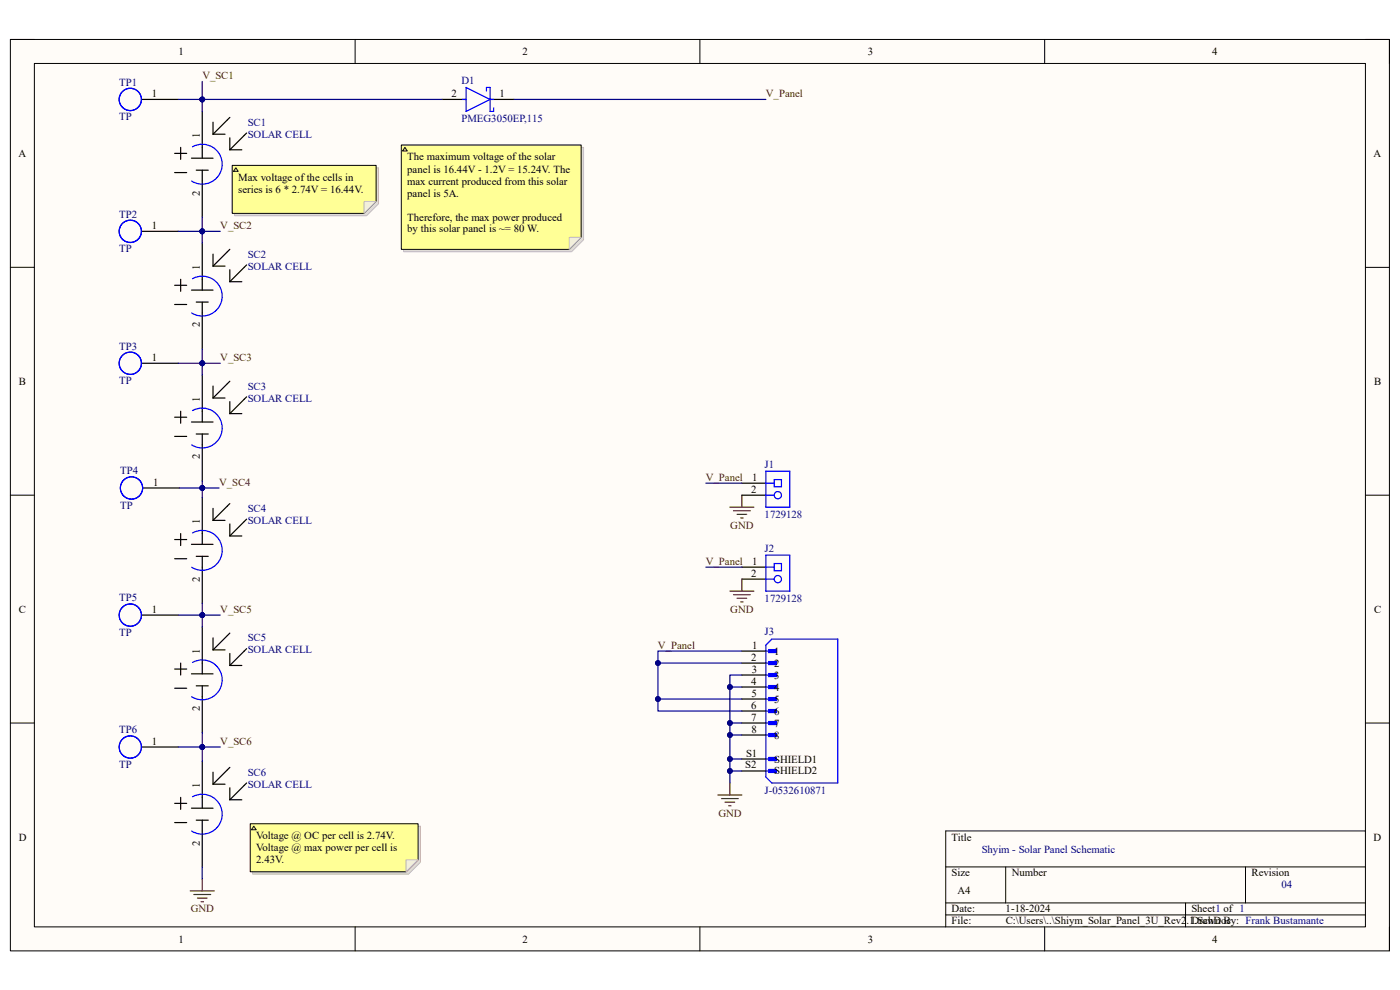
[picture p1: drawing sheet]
# Altium schematic sheet Shiym_Solar_Panel_3U_Rev2.1.SchDoc
size A4; SheetNumber: 1; SheetTotal: 1

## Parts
D1  PMEG3050EP,115  [FP-SOD128-MFG]
J1  1729128  [PHOE-1729128-2_V]
J2  1729128  [PHOE-1729128-2_V]
J3  J-0532610871  [J-532610871]
SC1  SOLAR CELL  [SOL_CEL_SHYIM]
SC2  SOLAR CELL  [SOL_CEL_SHYIM]
SC3  SOLAR CELL  [SOL_CEL_SHYIM]
SC4  SOLAR CELL  [SOL_CEL_SHYIM]
SC5  SOLAR CELL  [SOL_CEL_SHYIM]
SC6  SOLAR CELL  [SOL_CEL_SHYIM]
TP1  TP  [TP]
TP2  TP  [TP]
TP3  TP  [TP]
TP4  TP  [TP]
TP5  TP  [TP]
TP6  TP  [TP]

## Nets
GND: J1.2 J2.2 J3.3 J3.4 J3.7 J3.8 J3.S1(SHIELD1) J3.S2(SHIELD2) SC6.2
V_Panel: D1.1(C) J1.1 J2.1 J3.1 J3.2 J3.5 J3.6
V_SC1: D1.2(A) SC1.1 TP1.1
V_SC2: SC1.2 SC2.1 TP2.1
V_SC3: SC2.2 SC3.1 TP3.1
V_SC4: SC3.2 SC4.1 TP4.1
V_SC5: SC4.2 SC5.1 TP5.1
V_SC6: SC5.2 SC6.1 TP6.1

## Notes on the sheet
- (near SC1) Max voltage of the cells in series is 6 * 2.74V = 16.44V.
- (near D1) The maximum voltage of the solar panel is 16.44V - 1.2V = 15.24V. The max current produced from this solar panel is 5A.
  Therefore, the max power produced by this solar panel is ~= 80 W.
- Shyim - Solar Panel Schematic
- Voltage @ OC per cell is 2.74V.                                                                  Voltage @ max power per cell is 2.43V.
- 1
- 04
- Frank Bustamante
